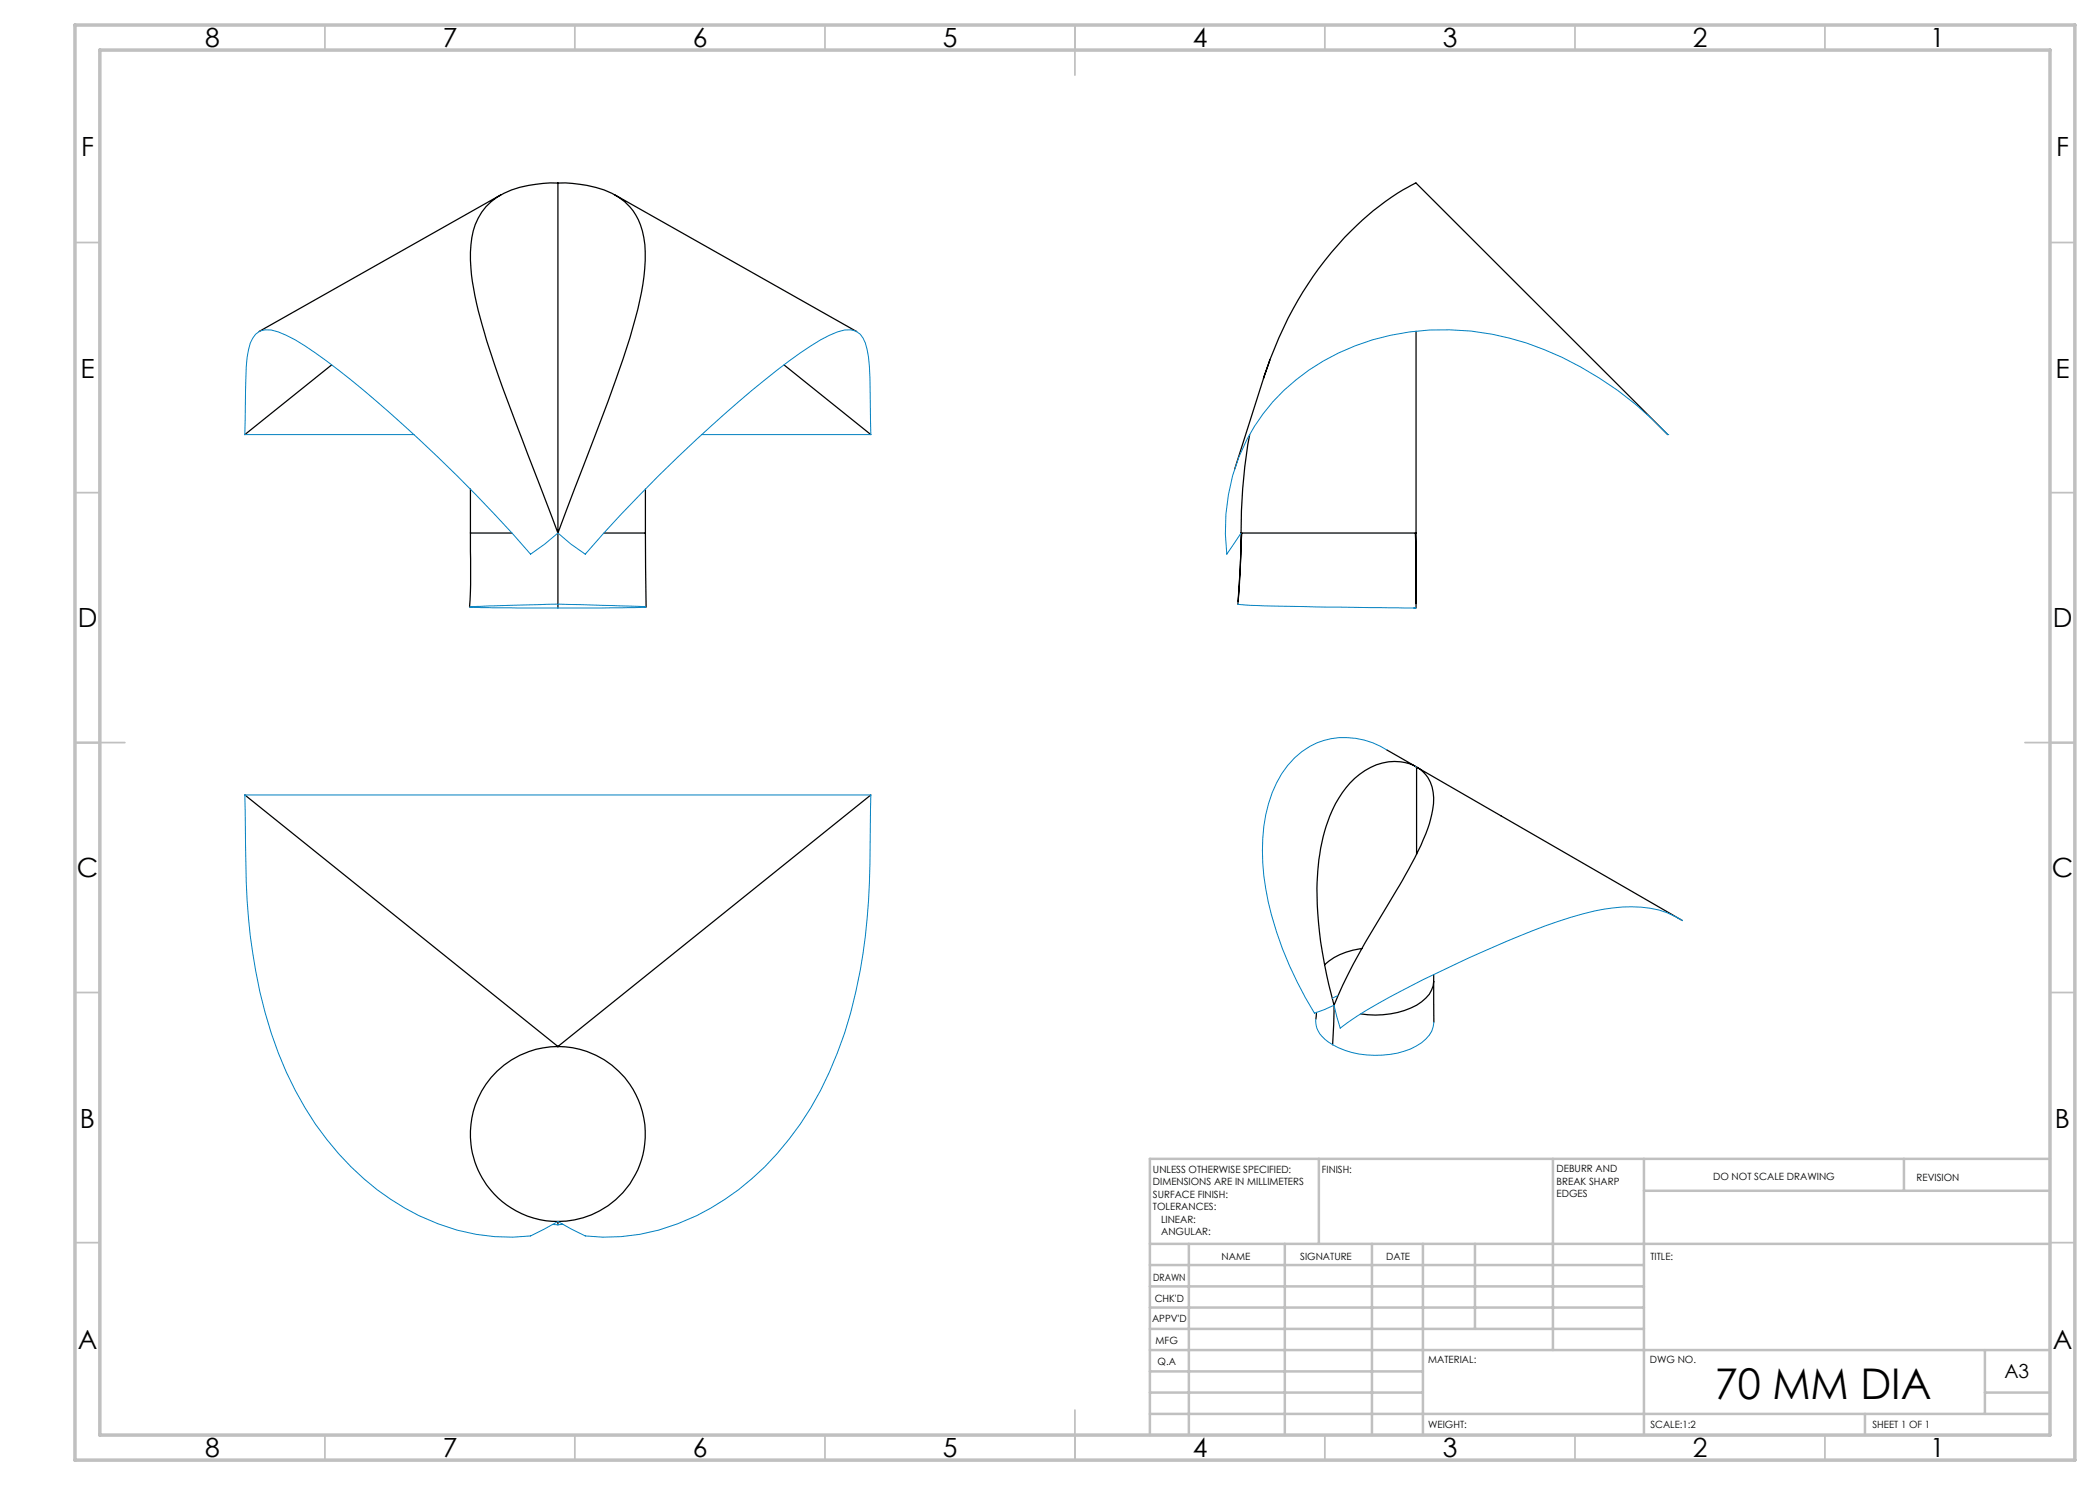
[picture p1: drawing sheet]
<svg xmlns="http://www.w3.org/2000/svg" width="420mm" height="297mm" viewBox="0 0 420 297" stroke-linecap="round" stroke-linejoin="round" font-family="sans-serif">
<g fill="none" stroke="#000" stroke-width=".25">
<path d="M100.2 39l-48.4 27.3M111.6 36.6a22.8 22.8 0 0 0-12.2 2.8 12.1 12.1 0 0 0-5.2 9.5 44.5 44.5 0 0 0 2.2 16.1l.5 1.5a332.3 332.3 0 0 0 9.9 27.4l4.8 12.7M111.6 36.6a22.8 22.8 0 0 1 12.1 2.8 12 12 0 0 1 5.3 9.6 42.8 42.8 0 0 1-1.9 14.7 312.5 312.5 0 0 1-10.5 29.6l-5 13.3M111.6 36.6v70M123 39l48.3 27.3M66.3 73l-17.3 13.9M156.8 73l17.4 13.9M252.7 75.7a69.9 69.9 0 0 1 21.9-33.5 38.5 38.5 0 0 1 8.6-5.6l50.4 50.3M252.7 75.7l-5.8 18.1M254 72l-1.3 3.7M283.2 66.2v40.4M94.1 97.8v8.8"/>
<path d="M129.1 97.8v8.8M249.9 86.9a102.2 102.2 0 0 0-1.7 19.7M94.1 106.6v10.3l-.2 4.5M94.1 106.6h8.3M111.6 106.6v15M120.8 106.6h8.3M129.1 106.6l.1 14.8M248.2 106.6a160 160 0 0 1-.6 14.2M248.2 106.6h35M248.4 106.6l-.8 13.7M283.1 106.6l.1 14.1M283.2 106.6v15"/>
<path d="M49 159l62.6 50.3M174.2 159l-62.6 50.3M277.3 150l5.5 3.1M282.9 153.1l.4 .3M283.3 153.4a6.8 6.8 0 0 1 3.4 6.2 24.6 24.6 0 0 1-3.1 10.7l-4.4 7.9a179.7 179.7 0 0 0-11.5 20.8l-.9 2M283.3 153.4a9.9 9.9 0 0 0-10.3 .7 19.9 19.9 0 0 0-7.8 11.2 50.2 50.2 0 0 0-1.3 21l1.4 8.5 1.5 6.2M283.3 153.4l53.2 30.7M283.3 153.4v17.4M272.4 189.7a12.6 12.6 0 0 0-7.5 3.3M286.7 196.3l.1 8.1M286.7 196.3a5.8 5.8 0 0 1-3.4 4.7 18.1 18.1 0 0 1-11.2 1.8M286.7 194.9v1.4"/>
<path d="M111.4 209.3h.2M111.6 209.3h.1M111.6 209.3a17.5 17.5 0 0 1 17.5 17.5 17.5 17.5 0 0 1-17.5 17.5M111.6 209.3a17.5 17.5 0 0 0-17.5 17.5 17.5 17.5 0 0 0 17.5 17.5M263.3 202.5l-.1 1.3M266.8 201l-.3 7.9M111.6 244.3v.7"/>
</g>
<path d="M82.8 86.9h-33.8l.1-8.8a34.4 34.4 0 0 1 1-9.5 3.6 3.6 0 0 1 4.2-2.6 24.3 24.3 0 0 1 8.8 4.6 269.3 269.3 0 0 1 39.5 36.2l3.5 4 2.8-2 2.7-2.2 2.6 2.2 2.9 2a286.3 286.3 0 0 1 40.7-38.6 46.5 46.5 0 0 1 9.7-5.8 4.1 4.1 0 0 1 4.5 .4 8.1 8.1 0 0 1 1.7 4.7l.3 4.1 .2 11.3h-33.8M333.6 86.9a69 69 0 0 0-31.7-19.3 49.3 49.3 0 0 0-40.1 6.4 38.2 38.2 0 0 0-16.4 36.8l2.8-4.2M333.6 86.9h.1M93.9 121.4l4.1-.2a296.5 296.5 0 0 1 29.9 .1l1.3 .1-8.8 .2h-16.9zM247.8 120.9l-.2-.1a128.9 128.9 0 0 0 13.3 .5l22.3 .3h-.4M49 159h125.2l-.1 6.4a144.4 144.4 0 0 1-2.9 32.9 72.2 72.2 0 0 1-15.8 32.4 49.3 49.3 0 0 1-27.4 16.2l-3.8 .4-3.6 .1-3.5-.2-5.5-2.9-5.5 2.9a41.5 41.5 0 0 1-27.9-7.3 61.1 61.1 0 0 1-22.5-29.3 110.9 110.9 0 0 1-6.5-37.9zM277.3 150a14.8 14.8 0 0 0-21 4.8 30.1 30.1 0 0 0-3.7 17.8 67.1 67.1 0 0 0 10.3 30l3.9-1.6 1.2 4.6a111.5 111.5 0 0 1 18.8-10.7 248 248 0 0 1 24.8-10.6 40.9 40.9 0 0 1 16.6-2.9 16.7 16.7 0 0 1 8.3 2.7M283.1 153.3l.2 .1M267.6 199.1l-1.1 .6M263.2 203.8a4.7 4.7 0 0 0 2.4 4.6 18.2 18.2 0 0 0 17.7 .8 5.6 5.6 0 0 0 3.4-4.8M112.6 244.9h-2" fill="none" stroke="#0080c0" stroke-width=".2"/>
<g fill="none" stroke="#c0c0c0" stroke-width=".35">
<path d="M65 5v5M115 5v5M165 5v5M215 5v10M265 5v5M315 5v5M365 5v5M15 48.5h5M410 48.5h5M15 98.5h5M410 98.5h5M15 148.5h10"/>
<path d="M405 148.5h10M15 198.5h5M410 198.5h5M15 248.5h5M410 248.5h5M65 287v5M115 287v5M165 287v5M215 282v10M265 287v5M315 287v5M365 287v5"/>
</g>
<g fill="none" stroke="#c0c0c0" stroke-width=".5">
<path d="M263.8 231.8v17M310.6 231.8v38.2M328.8 231.8v55.2M328.8 238.2h81.2M380.8 231.8v6.4M410 231.8h-180v55.2M230 248.8h180M230 257.3h98.8M230 253h98.8M237.8 248.8v38.2M257 248.8v38.2M274.4 248.8v38.2"/>
<path d="M284.6 248.8v38.2M295 248.8v17M230 265.8h98.8M230 261.5h98.8M230 278.5h54.6M230 274.3h54.6M230 270h180M397 278.5h13M397 270v12.8M230 282.8h180M373 282.8v4.2"/>
</g>
<path d="M15 5h400v287h-400zM20 10h390v277h-390z" fill="none" stroke="#c0c0c0" stroke-width=".7"/>
<text font-size="8.5" x="342.9" y="279.7">70 MM DIA</text>
<g font-size="5.3">
<text x="41" y="9.5">8</text>
<text x="88.5" y="9.5">7</text>
<text x="138.5" y="9.5">6</text>
<text x="188.5" y="9.5">5</text>
<text x="238.5" y="9.5">4</text>
<text x="288.5" y="9.5">3</text>
<text x="338.5" y="9.5">2</text>
<text x="386" y="9.5">1</text>
<text x="16.2" y="31.3">F</text>
<text x="411.2" y="31.3">F</text>
<text x="16.1" y="75.5">E</text>
<text x="411.1" y="75.5">E</text>
<text x="15.5" y="125.5">D</text>
<text x="410.5" y="125.5">D</text>
<text x="15.4" y="175.5">C</text>
<text x="410.4" y="175.5">C</text>
<text x="16" y="225.5">B</text>
<text x="411" y="225.5">B</text>
<text x="15.5" y="269.8">A</text>
<text x="410.5" y="269.8">A</text>
<text x="41" y="291.5">8</text>
<text x="88.5" y="291.5">7</text>
<text x="138.5" y="291.5">6</text>
<text x="188.5" y="291.5">5</text>
<text x="238.5" y="291.5">4</text>
<text x="288.5" y="291.5">3</text>
<text x="338.5" y="291.5">2</text>
<text x="386" y="291.5">1</text>
</g>
<text font-size="3.9" x="400.9" y="275.5">A3</text>
<g font-size="2">
<text x="230.6" y="234.6">UNLESS OTHERWISE SPECIFIED:</text>
<text x="230.6" y="237.1">DIMENSIONS ARE IN MILLIMETERS</text>
<text x="230.6" y="239.6">SURFACE FINISH:</text>
<text x="264.4" y="234.6">FINISH:</text>
<text x="311.3" y="234.5">DEBURR AND</text>
<text x="311.3" y="237">BREAK SHARP</text>
<text x="311.3" y="239.5">EDGES</text>
<text x="342.6" y="236">DO NOT SCALE DRAWING</text>
<text x="383.3" y="236.2">REVISION</text>
<text x="230.6" y="242.1">TOLERANCES:</text>
<text x="232.2" y="244.6">LINEAR:</text>
<text x="232.2" y="247.1">ANGULAR:</text>
<text x="244.3" y="252">NAME</text>
<text x="260" y="251.9">SIGNATURE</text>
<text x="277.2" y="251.9">DATE</text>
<text x="330.1" y="251.9">TITLE:</text>
<text x="230.6" y="256.1">DRAWN</text>
<text x="230.9" y="260.3">CHK'D</text>
<text x="230.4" y="264.4">APPV'D</text>
<text x="231.1" y="268.8">MFG</text>
<text x="231.5" y="273">Q.A</text>
<text x="285.6" y="272.5">MATERIAL:</text>
<text x="330" y="272.5">DWG NO.</text>
<text x="285.6" y="285.5">WEIGHT:</text>
<text x="330.1" y="285.6">SCALE:1:2</text>
<text x="374.5" y="285.6">SHEET 1 OF 1</text>
</g>
</svg>
